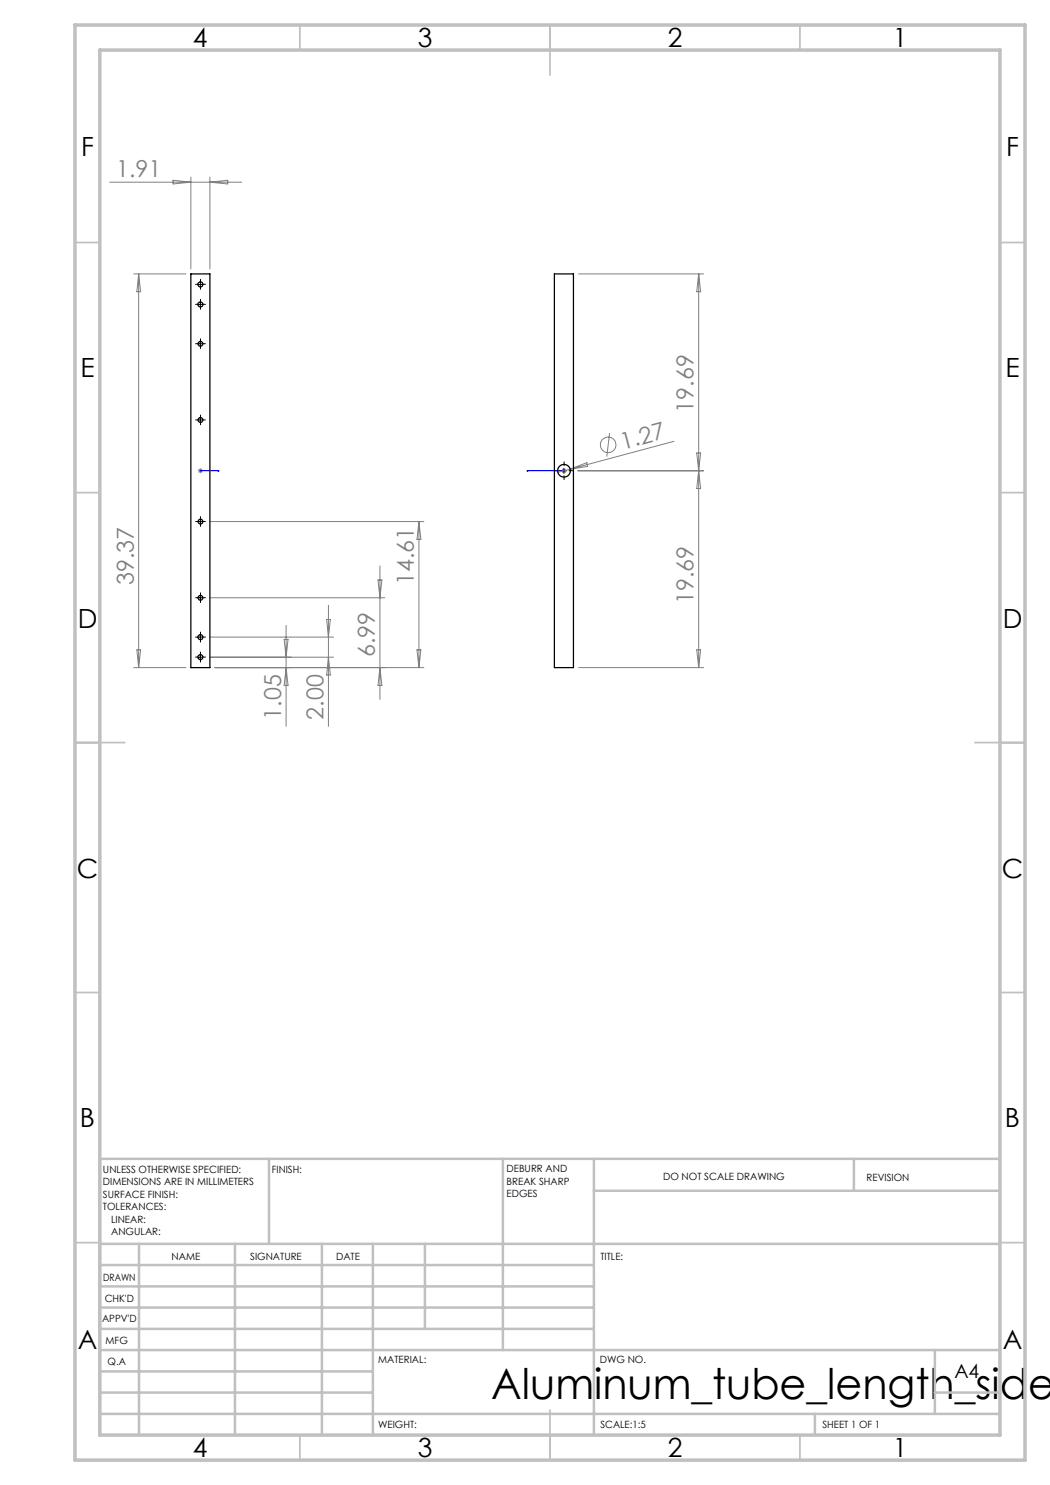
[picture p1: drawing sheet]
<svg xmlns="http://www.w3.org/2000/svg" width="210mm" height="297mm" viewBox="0 0 210 297" stroke-linecap="round" stroke-linejoin="round" font-family="sans-serif">
<g fill="none" stroke="#808080" stroke-width=".2">
<path d="M21.9 36.4h26.4M34.6 36.1l3.6 .3-3.6 .4zM38.2 35.4v18.4M42 35.4v18.4M42 36.4l3.5-.3v.7zM26.7 54.8h10.5M27.7 54.8v78.7M27.7 54.8l.4 3.5h-.7zM115.7 54.8h25M139.7 54.8l.4 3.5h-.8zM139.7 54.8v78.7M39.6 94.2h1"/>
<path d="M39.7 93.8l.7 .7M40.1 93.7v.9M40.4 93.8l-.7 .7M112.3 94.2h1M112.4 93.8l.7 .7M112.8 93.7v.9M113.1 93.8l-.7 .7M114 93.8l-2.4 .7M114 93.8l3.4-1.3 .1 .8zM115.6 94.2h25.1M121.9 86.6l-.5 4.7M134.8 88.3l-20.8 5.5"/>
<path d="M139.3 90.6l.8 7.1h-.8l.8-7.1zM42.1 119.6h34.9M42.1 104.3h42.7M75.6 116h.8l-.4 3.6zM76 113.2v26.7M83.8 104.3v29.2M83.8 104.3l.4 3.6h-.8zM26.7 133.5h10.5M27.4 130h.7l-.4 3.5zM42.1 131.4h24.6M42.1 127.4h24.6M43 133.5h41.8"/>
<path d="M56.8 127.9h.8l-.4 3.5zM57.2 125.1v20.2M57.2 133.5l.4 3.6h-.8zM65.3 123.9h.8l-.4 3.5zM65.7 121.1v24.2M65.7 131.4l.4 3.6h-.8zM76 133.5l.4 3.6h-.8zM83.4 130h.8l-.4 3.5zM115.7 133.5h25M139.3 130h.8l-.4 3.5z"/>
<circle cx="121.6" cy="89" r="1.55"/>
</g>
<path d="M40 94.2h.2zM40.1 94.2h.1M40.1 94.2h3.7M43.8 94.2h-.4h.4M105.4 94.2h.3h-.3M105.4 94.2h7.4M112.7 94.2h.2zM112.8 94.2h.1" fill="none" stroke="#00f" stroke-width=".2"/>
<g fill="none" stroke="#000" stroke-width=".2" stroke-dasharray="15.2 1.3 1.3 1.3">
<path d="M39.6 56.9h-.5M40.1 56.4v-.5M40.1 57.4v.5M40.6 56.9h.5M39.6 60.9h-.5M39.6 68.7h-.5M40.1 60.4v-.5M40.1 61.4v.5M40.1 68.2v-.4M40.1 69.2v.5M40.6 60.9h.5M40.6 68.7h.5"/>
<path d="M39.6 84h-.5M40.1 83.5v-.5M40.1 84.5v.5M40.6 84h.5M111.8 94.1h-.8M112.8 93.1v-.7M112.8 95.1v.8M113.8 94.1h.8M39.6 119.5h-.5M39.6 104.3h-.5M40.1 119v-.4M40.1 103.8v-.5"/>
<path d="M40.1 104.8v.5M40.6 119.5h.5M40.6 104.3h.5M39.6 131.4h-.5M39.6 127.4h-.5M40.1 130.9v-.5M40.1 131.9v.5M40.1 126.9v-.5M40.1 127.9v.5M40.1 120v.5M40.6 131.4h.5M40.6 127.4h.5"/>
</g>
<g fill="none" stroke="#000" stroke-width=".2">
<path d="M39.6 56.9h1M40.1 56.4v1M39.6 60.9h1M39.6 68.8h1M40.1 60.4v1M40.1 68.3v.9M39.6 84h1M40.1 83.5v1M112.3 94.2h1M112.8 93.7v.9M39.6 119.6h1M39.6 104.3h1"/>
<path d="M40.1 103.8v1M40.1 119.1v.9M39.6 131.4h1M39.6 127.4h1M40.1 126.9v1M40.1 130.9v1"/>
</g>
<g fill="none" stroke="#c0c0c0" stroke-width=".35">
<path d="M60 5v5M110 5v10M160 5v5M15 48.5h5M200 48.5h5M15 98.5h5M200 98.5h5M15 148.5h10M195 148.5h10M15 198.5h5M200 198.5h5M15 248.5h5"/>
<path d="M200 248.5h5M60 287v5M110 282v10M160 287v5"/>
</g>
<g fill="none" stroke="#c0c0c0" stroke-width=".5">
<path d="M53.8 231.8v17M100.6 231.8v38.2M118.8 231.8v55.2M118.8 238.2h81.2M170.8 231.8v6.4M200 231.8h-180v55.2M20 248.8h180M20 257.3h98.8M20 253h98.8M27.8 248.8v38.2M47 248.8v38.2M64.4 248.8v38.2"/>
<path d="M74.6 248.8v38.2M85 248.8v17M20 265.8h98.8M20 261.5h98.8M20 278.5h54.6M20 274.3h54.6M20 270h180M187 278.5h13M187 270v12.8M20 282.8h180M163 282.8v4.2"/>
</g>
<path d="M15 5h190v287h-190zM20 10h180v277h-180z" fill="none" stroke="#c0c0c0" stroke-width=".7"/>
<g fill="#00f">
<path d="M43.4 94.2h.4zM40 94.2h.2z"/>
<path d="M112.7 94.2h.2zM105.4 94.2h.3z"/>
</g>
<g fill="none" stroke="#000" stroke-width=".25">
<path d="M38.2 54.8h3.8v78.7h-3.8zM110.9 54.8h3.8v78.7h-3.8z"/>
<circle cx="40.1" cy="56.9" r=".51"/>
<circle cx="40.1" cy="60.9" r=".51"/>
<circle cx="40.1" cy="68.8" r=".47"/>
<circle cx="40.1" cy="84" r=".47"/>
<circle cx="112.8" cy="94.2" r="1.28"/>
<circle cx="40.1" cy="119.6" r=".47"/>
<circle cx="40.1" cy="104.3" r=".47"/>
<circle cx="40.1" cy="127.4" r=".5"/>
<circle cx="40.1" cy="131.4" r=".49"/>
</g>
<text font-size="8.5" x="98.3" y="279.7">Aluminum_tube_length_side</text>
<g font-size="5.3">
<text x="38.5" y="9.5">4</text>
<text x="83.5" y="9.5">3</text>
<text x="133.6" y="9.5">2</text>
<text x="178.6" y="9.5">1</text>
<text x="16.2" y="31.3">F</text>
<text x="201.2" y="31.3">F</text>
<text x="16.1" y="75.5">E</text>
<text x="201.1" y="75.5">E</text>
<text x="15.5" y="125.5">D</text>
<text x="200.5" y="125.5">D</text>
<text x="15.4" y="175.5">C</text>
<text x="200.4" y="175.5">C</text>
<text x="16" y="225.5">B</text>
<text x="201" y="225.5">B</text>
<text x="15.5" y="269.8">A</text>
<text x="200.5" y="269.8">A</text>
<text x="38.5" y="291.5">4</text>
<text x="83.5" y="291.5">3</text>
<text x="133.6" y="291.5">2</text>
<text x="178.6" y="291.5">1</text>
</g>
<g font-size="4.7" fill="#808080">
<text x="23.2" y="35.4">1.91</text>
<text x="138.7" y="82.5" transform="rotate(-90 138.7 82.5)">19.69</text>
<text x="124.6" y="89.9" transform="rotate(-15 124.6 89.9)">1.27</text>
<text x="26.7" y="117" transform="rotate(-90 26.7 117)">39.37</text>
<text x="82.8" y="117" transform="rotate(-90 82.8 117)">14.61</text>
<text x="138.7" y="120.8" transform="rotate(-90 138.7 120.8)">19.69</text>
<text x="75" y="131.4" transform="rotate(-90 75 131.4)">6.99</text>
<text x="56.2" y="143.9" transform="rotate(-90 56.2 143.9)">1.05</text>
<text x="64.7" y="143.9" transform="rotate(-90 64.7 143.9)">2.00</text>
</g>
<text font-size="3.9" x="190.9" y="275.5">A4</text>
<g font-size="2">
<text x="20.6" y="234.6">UNLESS OTHERWISE SPECIFIED:</text>
<text x="20.6" y="237.1">DIMENSIONS ARE IN MILLIMETERS</text>
<text x="20.6" y="239.6">SURFACE FINISH:</text>
<text x="54.4" y="234.6">FINISH:</text>
<text x="101.3" y="234.5">DEBURR AND</text>
<text x="101.3" y="237">BREAK SHARP</text>
<text x="101.3" y="239.5">EDGES</text>
<text x="132.6" y="236">DO NOT SCALE DRAWING</text>
<text x="173.3" y="236.2">REVISION</text>
<text x="20.6" y="242.1">TOLERANCES:</text>
<text x="22.2" y="244.6">LINEAR:</text>
<text x="22.2" y="247.1">ANGULAR:</text>
<text x="34.3" y="252">NAME</text>
<text x="50" y="251.9">SIGNATURE</text>
<text x="67.2" y="251.9">DATE</text>
<text x="120.1" y="251.9">TITLE:</text>
<text x="20.6" y="256.1">DRAWN</text>
<text x="20.9" y="260.3">CHK'D</text>
<text x="20.4" y="264.4">APPV'D</text>
<text x="21.1" y="268.8">MFG</text>
<text x="21.5" y="273">Q.A</text>
<text x="75.6" y="272.5">MATERIAL:</text>
<text x="120" y="272.5">DWG NO.</text>
<text x="75.6" y="285.5">WEIGHT:</text>
<text x="120.1" y="285.6">SCALE:1:5</text>
<text x="164.5" y="285.6">SHEET 1 OF 1</text>
</g>
</svg>
